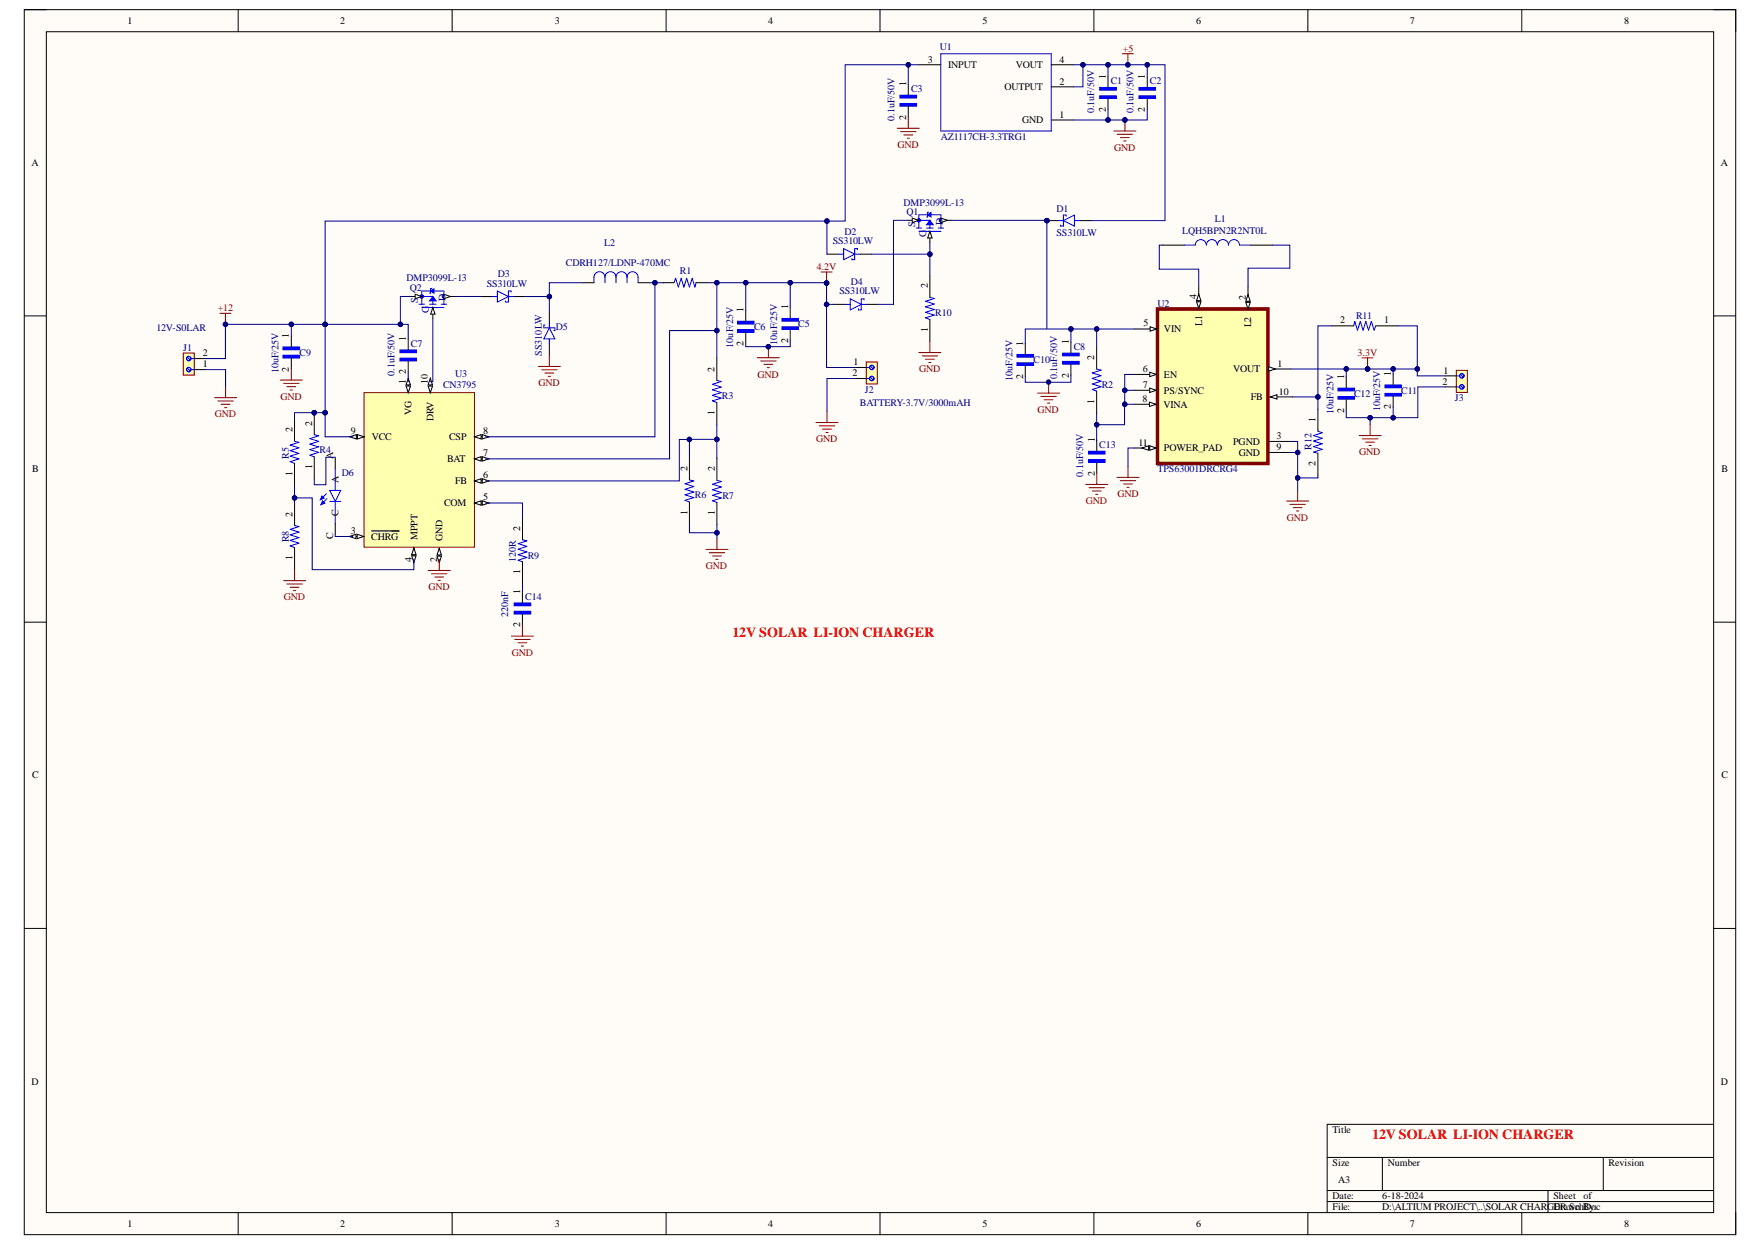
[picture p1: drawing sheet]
# Altium project SOLAR CHARGER.PrjPcb
1 sheet, 41 parts. Net scope: global (net labels, ports and power ports of the same name join across sheets).
Board file: SOLAR CHARGER.PcbDoc

## Sheet SOLAR CHARGER.SchDoc
size A3; SheetNumber: 1; SheetTotal: 1

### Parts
C1  value 0.1uF/50V  [CAPC1608X90]  (hidden comment: CC0603KRX5R5BB106)
C2  value 0.1uF/50V  [CAPC1608X90]  (hidden comment: CC0603KRX5R5BB106)
C3  value 0.1uF/50V  [CAPC1608X90]  (hidden comment: CC0603KRX5R5BB106)
C5  value 10uF/25V  [CAPC1608X100N]  (hidden comment: GRM188R61E106MA73J)
C6  value 10uF/25V  [CAPC1608X100N]  (hidden comment: GRM188R61E106MA73J)
C7  value 0.1uF/50V  [CAPC1608X90]  (hidden comment: CC0603KRX5R5BB106)
C8  value 0.1uF/50V  [CAPC1608X90]  (hidden comment: CC0603KRX5R5BB106)
C9  value 10uF/25V  [CAPC1608X100N]  (hidden comment: GRM188R61E106MA73J)
C10  value 10uF/25V  [CAPC1608X100N]  (hidden comment: GRM188R61E106MA73J)
C11  value 10uF/25V  [CAPC1608X100N]  (hidden comment: GRM188R61E106MA73J)
C12  value 10uF/25V  [CAPC1608X100N]  (hidden comment: GRM188R61E106MA73J)
C13  value 0.1uF/50V  [CAPC1608X90]  (hidden comment: CC0603KRX5R5BB106)
C14  value 220nF  [CAPC1608X90]  (hidden comment: CC0603KRX5R5BB106)
D1  SS310LW  [SODFL3718X102N]
D2  SS310LW  [SODFL3718X102N]
D3  SS310LW  [SODFL3718X102N]
D4  SS310LW  [SODFL3718X102N]
D5  SS310LW  [SODFL3718X102N]
D6  597-3305-607F  [LEDC2012X70N]  (value not drawn)
J1  691210910002  [691210910002]  (value not drawn)
J2  691210910002  [691210910002]  (value not drawn)
J3  691210910002  [691210910002]  (value not drawn)
L1  LQH5BPN2R2NT0L  [IND_LQH5BPN2R2NT0L]
L2  CDRH127/LDNP-470MC  [IND_CDRH127/LDNP-470MC_SUM]
Q1  DMP3099L-13  [SOT95P240X110-3N]
Q2  DMP3099L-13  [SOT95P240X110-3N]
R1  value 2E  [RESC5025X70N]  (hidden comment: 2-2176251-7)
R2  RCWP040210K0FKS3  [RESC1005X40]  (value not drawn)
R3  value 43K  [RESC1005X40]  (hidden comment: RCWP040210K0FKS3)
R4  value 3K  [RESC1005X40]  (hidden comment: RCWP040210K0FKS3)
R5  value 56K  [RESC1005X40]  (hidden comment: RCWP040210K0FKS3)
R6  RCWP040210K0FKS3  [RESC1005X40]  (value not drawn)
R7  value 18K  [RESC1005X40]  (hidden comment: RCWP040210K0FKS3)
R8  value 3.6K  [RESC1005X40]  (hidden comment: RCWP040210K0FKS3)
R9  value 120R  [RESC1005X40]  (hidden comment: RCWP040210K0FKS3)
R10  RCWP040210K0FKS3  [RESC1005X40]  (value not drawn)
R11  RCWP040210K0FKS3  [RESC1005X40]  (value not drawn)
R12  RCWP040210K0FKS3  [RESC1005X40]  (value not drawn)
U1  AZ1117CH-3.3TRG1  [DIODES_AZ1117CH-3.3TRG1_0]  (value not drawn)
U2  TPS63001DRCRG4  [VREG_V62/16624-01YE]
U3  CN3795  [SSOP10]

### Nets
3.3V: C11.1 C12.1 J3.1 R11.1 U2.1(VOUT)
4.2V: C5.1 C6.1 D4.A J2.1 R1.2 R3.2 U3.7(BAT)
+5: C1.1 C2.1 D1.A U1.2(OUTPUT) U1.4(VOUT)
+12: C3.1 C7.1 C9.1 D2.A J1.2 Q2.2(S) R4.2 R5.2 U1.3(INPUT) U3.9(VCC)
GND: C1.2 C2.2 C3.2 C5.2 C6.2 C8.2 C9.2 C10.2 C11.2 C12.2 C13.2 C14.2 D5.A J1.1 J2.2 J3.2 R6.1 R7.1 R8.1 R10.1 R12.2 U1.1(GND) U2.3(PGND) U2.9(GND) U2.11(POWER_PAD) U3.2(GND)
NetC7_2: C7.2 U3.1(VG)
NetC8_1: C8.1 C10.1 R2.2 U2.5(VIN)
NetC13_1: C13.1 R2.1 U2.6(EN) U2.7(PS/SYNC) U2.8(VINA)
NetC14_1: C14.1 R9.1
NetD1_C: D1.C(K) Q1.3(D)
NetD2_C: D2.C(K) Q1.1(G) R10.2
NetD3_A: D3.A Q2.3(D)
NetD3_C: D3.C(K) D5.C(K) L2.2
NetD4_C: D4.C(K) Q1.2(S)
NetD6_A: D6.A R4.1
NetD6_C: D6.C U3.3(~{CHRG})
NetL1_1: L1.1 U2.4(L1)
NetL1_2: L1.2 U2.2(L2)
NetL2_1: L2.1 R1.1 U3.8(CSP)
NetQ2_1: Q2.1(G) U3.10(DRV)
NetR3_1: R3.1 R6.2 R7.2 U3.6(FB)
NetR5_1: R5.1 R8.2 U3.4(MPPT)
NetR9_2: R9.2 U3.5(COM)
NetR11_2: R11.2 R12.1 U2.10(FB)

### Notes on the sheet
- (near J1) 12V-S0LAR
- (near J2) BATTERY-3.7V/3000mAH
- 12V SOLAR  LI-ION CHARGER
